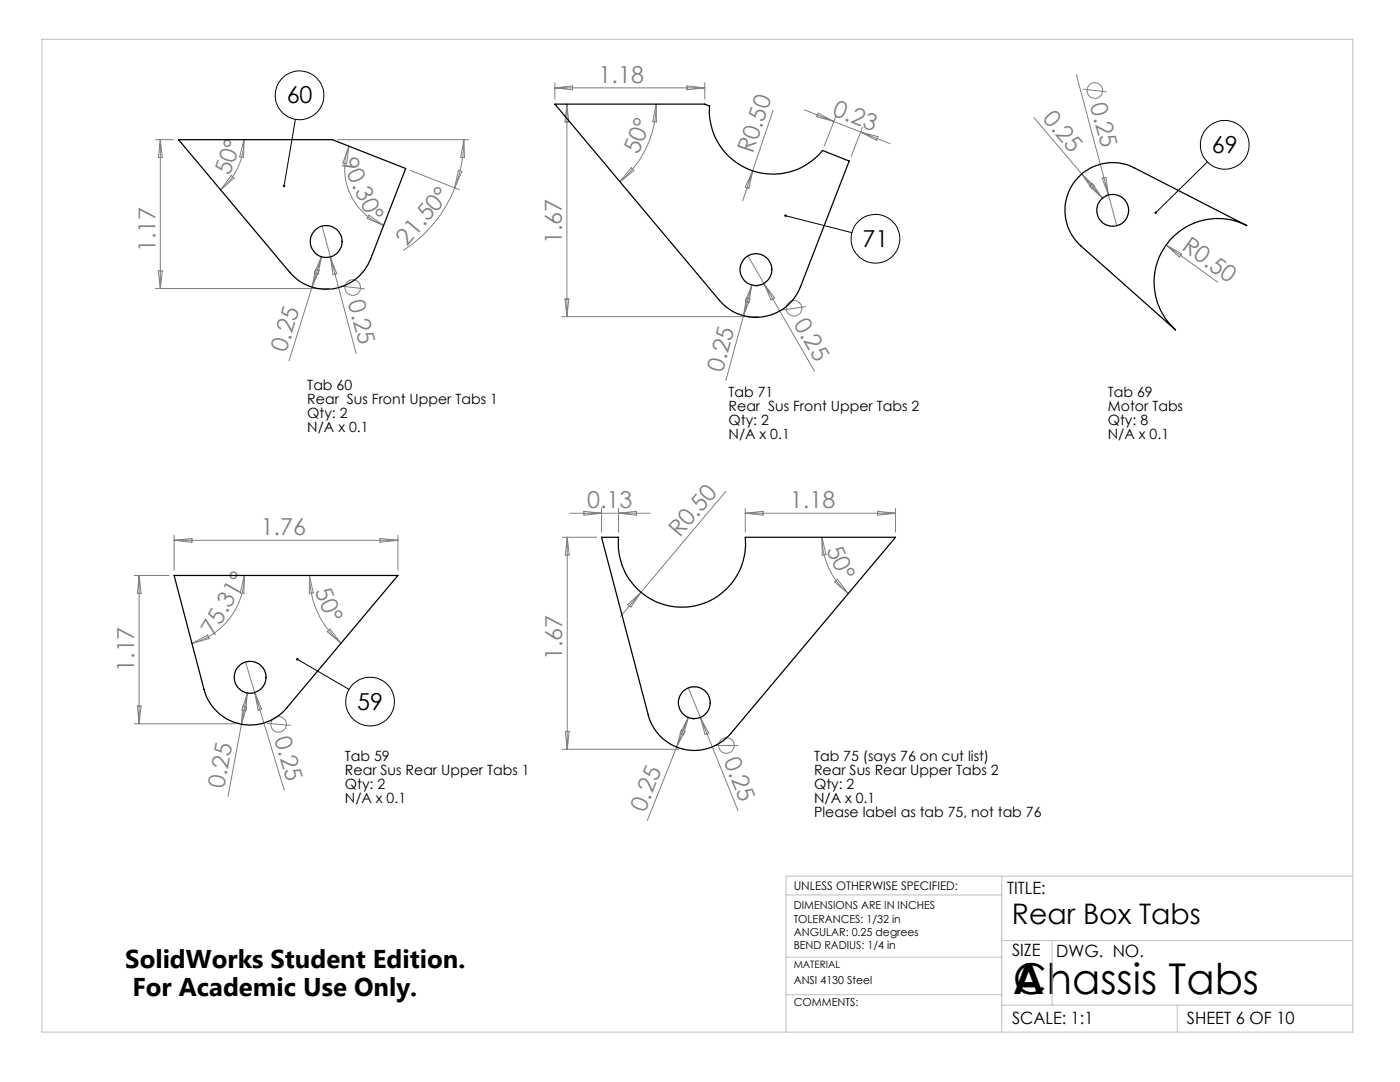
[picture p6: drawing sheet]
<svg xmlns="http://www.w3.org/2000/svg" width="279mm" height="216mm" viewBox="0 0 279 216" stroke-linecap="round" stroke-linejoin="round" font-family="sans-serif">
<g fill="none" stroke="#808080" stroke-width=".2">
<path d="M110.7 16.5v3.3M110.7 17.5h30M110.7 17.5l3.6-.4v.8zM137.1 17.1l3.6 .4-3.6 .4zM140.7 16.5v3.3M214.8 14.9l6.4 24M216.1 17.8l4.8 .5M31 27.9h3.6M32 27.9v29.7M32 27.9l.4 3.5h-.8zM46.1 35l.6 .5-2.7 2.4zM48.7 27.9a12.9 12.9 0 0 1-4.7 10"/>
<path d="M48.7 27.9l-.1 3.5-.8-.1zM67.3 27.9h26.3M69.6 29.2a12.2 12.2 0 0 0 7 15.8M69.6 29.2l-.4 3.5-.8-.2zM81.9 34l9.8 3.9M90.7 37.5a26.3 26.3 0 0 1-10.2 12.5M91.5 34l.7 .2-1.5 3.3zM92.6 27.9l.1 3.5h-.7zM92.6 27.9a26 26 0 0 1-1.9 9.6M113.1 20.8v42.4M113.1 20.8l.4 3.5h-.8zM126 33.5l.5 .5-2.8 2.3z"/>
<path d="M131 20.8a20.2 20.2 0 0 1-7.3 15.5M131 20.8v3.5h-.7zM150.2 34.1l-2 6M150.2 34.1l-.7 3.5-.8-.3zM154.3 22l-4.1 12.1M160.5 21.9l17.2 6.8M163.3 22.6l3.1 1.6-3.4-.9zM166.8 23.3l-2.3 5.8M171.8 26.4l3.4 .9-.3 .7zM172.1 25.4l-2.2 5.8M206.3 23.5l13.7 16M215.1 35.3h.1"/>
<path d="M215.9 34.7l2.6 2.5-.6 .5zM217.4 37.1l.6-.5 2 2.9zM220 35.6l.7-.2 .5 3.5zM220.8 38.9h.1M221.2 38.9l1.7 6.1M31 57.6h34.7M31.6 54h.8l-.4 3.6zM61.3 57h.1M62.3 57.3l-4.6 14.7M63 53.8l.7 .2-1.4 3.3zM63.2 50.9h.1M64.2 51.2l-1.9 6.1"/>
<path d="M64.2 51.2l-.7 3.5-.8-.2zM64.3 45.1l6.8 25.5M65.9 51.3l1.3 3.3-.7 .2zM68 57.1l4.8 .5M73.6 42.9l3 2.1-3.3-1.4zM112.7 59.7h.8l-.4 3.5zM148.9 59.4l.8 .3-1.3 3.3zM149.3 51l13.3 23.1M150 56.9l-5.1 19.1M150 56.9l-.5 3.5-.8-.2zM151 57.1h.1M152.4 56.6l2.2 2.8-.7 .4z"/>
<path d="M232.7 48.9l10.3 7.4M232.7 48.9l3.1 1.8-.4 .6zM112.1 63.2h39.3M149.3 63.3h.1M160.8 61.2l-4.7 .7M144.9 98l-17 20.2M26.8 114.8h7M27.8 114.8v29.6M27.8 114.8l.4 3.6h-.8zM34.7 106.8v7M34.7 107.8h44.7M34.7 107.8l3.6-.3v.7z"/>
<path d="M48.8 114.8a14.1 14.1 0 0 1-10.5 13.6M48.8 114.8l-.1 3.6-.8-.1zM61.8 114.8a17.7 17.7 0 0 0 6.3 13.5M61.8 114.8l.7 3.5-.8 .1zM75.8 107.5l3.6 .3-3.6 .4zM79.4 106.8v7M112.2 107.2h6.9M113.2 107.2v42.3M113.2 107.2l.4 3.5h-.8zM113.7 102.4h16.1M116.5 102l3.6 .4-3.6 .4zM120.1 101.4v4.8"/>
<path d="M123.4 101.4v4.8M123.4 102.4l3.6-.4v.8zM127.9 118.2l-4.1 4.8M148.7 102.4h30M148.7 101.4v4.8M148.7 102.4l3.6-.4v.8zM164 107.2a14.8 14.8 0 0 0 5.3 11.2M164 107.2l.9 3.5-.8 .1zM166.6 116.1l.5-.5 2.2 2.8zM175.2 102l3.5 .4-3.5 .4zM178.7 101.4v4.8M38.3 128.4l3.2-1.7 .2 .7z"/>
<path d="M48.4 138.1h.1M49 132.1l7.7 25.6M49.4 138.3l-3.9 20.6M49.4 138.3l-.3 3.5-.8-.1zM50.8 138.2l1.4 3.3-.7 .2zM65.3 126l.6-.5 2.2 2.8zM125.3 120.6l2.6-2.4-2 2.9zM137.4 137.3l2.4 5.9M26.8 144.4h20M27.4 140.9h.8l-.4 3.5zM47.2 144.3h.1M48.4 140.9l.8 .2-1 3.4z"/>
<path d="M53.2 144.3l4.8 .4M112.2 149.5h23.3M112.8 145.9h.8l-.4 3.6zM135 149l-5.8 14.7M136 149.4h.1M136 145.6l.7 .3-1.7 3.1zM137.4 143.2l-2.4 5.8M137.4 143.2l-1 3.4-.7-.3zM138.3 143.5h.1M139.8 143.2l7.5 18.5M139.8 143.2l1.6 3.1-.7 .3zM147.4 148.7l-4.8 .1"/>
<circle cx="218.5" cy="18.1" r="1.56"/>
<circle cx="70.4" cy="57.4" r="1.56"/>
<circle cx="158.5" cy="61.5" r="1.55"/>
<circle cx="55.6" cy="144.5" r="1.56"/>
<circle cx="145" cy="148.7" r="1.56"/>
</g>
<g fill="none" stroke="#000" stroke-width=".2">
<path d="M58.9 23.8l-2.2 13.3M240.9 32.3l-10.3 10.1M156.8 43l13.2 3.4M59.3 131.6l10.3 5.9"/>
<circle cx="59.8" cy="19" r="4.9"/>
<circle cx="244.4" cy="28.9" r="4.9"/>
<circle cx="174.7" cy="47.6" r="4.9"/>
<circle cx="73.8" cy="140" r="4.9"/>
</g>
<path d="M8.4 7.8h261.6v198.2h-261.6zM156.9 178.6h43M199.9 174.8v31.2M270 174.8h-113.1v31.2M156.9 198.5h43M156.9 191h43M199.9 187.7h70.1M210 187.7v12.9M199.9 200.6h70.1M234.9 200.6v5.4" fill="none" stroke="#c0c0c0" stroke-width=".2"/>
<path d="M56.5 36.9a.27 .27 0 0 0-.1 .3 .27 .27 0 0 0 .3 .2v-.3v.3a.26 .26 0 0 0 .2-.4 .26 .26 0 0 0-.4-.1zM156.6 42.8l-.1 .2h.3h-.3a.26 .26 0 0 0 .3 .3 .26 .26 0 0 0 .2-.4 .26 .26 0 0 0-.4-.1zM59.2 131.4l.1 .2-.2-.2a.25 .25 0 0 0 .2 .4 .25 .25 0 0 0 .3-.3 .25 .25 0 0 0-.4-.1zM230.5 42.2v.4l.1-.2-.1 .2a.25 .25 0 0 0 .3 0 .25 .25 0 0 0 0-.3 .25 .25 0 0 0-.3-.1z" fill="#000"/>
<g fill="none" stroke="#000" stroke-width=".25">
<path d="M35.6 27.9h30.7l14.7 5.7-7 18a9.5 9.5 0 0 1-16.2 2.7zM110.7 20.8h30l.9 .4a12.7 12.7 0 0 0 8 12.7 12.7 12.7 0 0 0 14.5-3.9l5.4 2.1-9.8 25.2a9.5 9.5 0 0 1-16.1 2.6zM215.3 35.3a9.5 9.5 0 0 1 11.1-1.8l22.4 11.5a12.7 12.7 0 0 0-16.3 4.2 12.7 12.7 0 0 0 2.1 16.6l-18.8-16.7a9.5 9.5 0 0 1-.5-13.8zM34.7 114.8h44.7l-22.2 26.5a9.5 9.5 0 0 1-16.5-3.8zM120.1 107.2h3.3a12.7 12.7 0 0 0 12.7 14 12.7 12.7 0 0 0 12.6-14h30l-32.8 39.1a9.5 9.5 0 0 1-16.5-3.7z"/>
<circle cx="65.1" cy="48.2" r="3.2"/>
<circle cx="150.9" cy="53.8" r="3.2"/>
<circle cx="222.1" cy="42" r="3.2"/>
<circle cx="49.9" cy="135.1" r="3.2"/>
<circle cx="138.6" cy="140.2" r="3.2"/>
</g>
<g font-size="8.5">
<text x="202.2" y="198.3">A</text>
<text x="202.2" y="198.3">Chassis Tabs</text>
</g>
<text font-size="5.6" x="201.9" y="184.4">Rear Box Tabs</text>
<g font-size="5.1">
<text x="25" y="193.2">SolidWorks Student Edition.</text>
<text x="26.4" y="198.8">For Academic Use Only.</text>
</g>
<g font-size="4.7" fill="#808080">
<text x="119.5" y="16.5">1.18</text>
<text x="165.9" y="22.9" transform="rotate(22 165.9 22.9)">0.23</text>
<text x="208" y="23.8" transform="rotate(50 208 23.8)">0.25</text>
<text x="217.5" y="21" transform="rotate(75 217.5 21)">0.25</text>
<text x="45.9" y="35.1" transform="rotate(-71 45.9 35.1)">50°</text>
<text x="68" y="32.3" transform="rotate(65 68 32.3)">90.30°</text>
<text x="127.4" y="31" transform="rotate(-69 127.4 31)">50°</text>
<text x="150.3" y="30.8" transform="rotate(-71 150.3 30.8)">R0.50</text>
<text x="31" y="50.3" transform="rotate(-90 31 50.3)">1.17</text>
<text x="81.2" y="49.3" transform="rotate(-50 81.2 49.3)">21.50°</text>
<text x="112.1" y="48.8" transform="rotate(-90 112.1 48.8)">1.67</text>
<text x="235.6" y="49.7" transform="rotate(36 235.6 49.7)">R0.50</text>
<text x="69.4" y="60.3" transform="rotate(75 69.4 60.3)">0.25</text>
<text x="158.3" y="64.6" transform="rotate(60 158.3 64.6)">0.25</text>
<text x="57.1" y="70.4" transform="rotate(-73 57.1 70.4)">0.25</text>
<text x="144.2" y="74.4" transform="rotate(-75 144.2 74.4)">0.25</text>
<text x="117.2" y="101.4">0.13</text>
<text x="157.7" y="101.4">1.18</text>
<text x="52" y="106.8">1.76</text>
<text x="135.7" y="107.4" transform="rotate(-50 135.7 107.4)">R0.50</text>
<text x="164.8" y="109.7" transform="rotate(65 164.8 109.7)">50°</text>
<text x="62.7" y="118" transform="rotate(67 62.7 118)">50°</text>
<text x="42.7" y="127.1" transform="rotate(-60 42.7 127.1)">75.31°</text>
<text x="112.2" y="131.7" transform="rotate(-90 112.2 131.7)">1.67</text>
<text x="26.8" y="134.1" transform="rotate(-90 26.8 134.1)">1.17</text>
<text x="54.7" y="147.5" transform="rotate(73 54.7 147.5)">0.25</text>
<text x="144.4" y="151.8" transform="rotate(68 144.4 151.8)">0.25</text>
<text x="44.8" y="157.4" transform="rotate(-79 44.8 157.4)">0.25</text>
<text x="128.7" y="162.1" transform="rotate(-68 128.7 162.1)">0.25</text>
</g>
<g font-size="4.7">
<text x="57.2" y="20.6">60</text>
<text x="241.9" y="30.5">69</text>
<text x="172.1" y="49.3">71</text>
<text x="71.3" y="141.6">59</text>
</g>
<g font-size="3.4">
<text x="201" y="178.4">TITLE:</text>
<text x="202" y="190.8">SIZE</text>
<text x="210.8" y="190.9">DWG. NO.</text>
<text x="202" y="204.4">SCALE: 1:1</text>
<text x="236.9" y="204.4">SHEET 6 OF 10</text>
</g>
<g font-size="2.8">
<text x="61.3" y="77.7">Tab 60</text>
<text x="61.3" y="80.6">Rear Sus Front Upper Tabs 1</text>
<text x="61.3" y="83.4">Qty: 2</text>
<text x="145.4" y="79.2">Tab 71</text>
<text x="145.4" y="82.1">Rear Sus Front Upper Tabs 2</text>
<text x="221.1" y="79.2">Tab 69</text>
<text x="221.1" y="82.1">Motor Tabs</text>
<text x="61.3" y="86.2">N/A x 0.1</text>
<text x="145.4" y="84.9">Qty: 2</text>
<text x="145.4" y="87.7">N/A x 0.1</text>
<text x="221.1" y="84.9">Qty: 8</text>
<text x="221.1" y="87.7">N/A x 0.1</text>
<text x="68.8" y="151.9">Tab 59</text>
<text x="68.8" y="154.7">Rear Sus Rear Upper Tabs 1</text>
<text x="162.5" y="151.8">Tab 75 (says 76 on cut list)</text>
<text x="162.5" y="154.6">Rear Sus Rear Upper Tabs 2</text>
<text x="68.8" y="157.5">Qty: 2</text>
<text x="68.8" y="160.3">N/A x 0.1</text>
<text x="162.5" y="157.5">Qty: 2</text>
<text x="162.5" y="160.3">N/A x 0.1</text>
<text x="162.5" y="163.1">Please label as tab 75, not tab 76</text>
</g>
<text font-size="2.4" x="158.4" y="177.6">UNLESS OTHERWISE SPECIFIED:</text>
<g font-size="2.2">
<text x="158.4" y="181.4">DIMENSIONS ARE IN INCHES</text>
<text x="158.4" y="184.1">TOLERANCES: 1/32 in</text>
<text x="158.4" y="186.7">ANGULAR: 0.25 degrees</text>
<text x="158.4" y="189.4">BEND RADIUS: 1/4 in</text>
<text x="158.4" y="196.3">ANSI 4130 Steel</text>
<text x="158.4" y="200.8">COMMENTS:</text>
</g>
<text font-size="2" x="158.4" y="193.2">MATERIAL</text>
</svg>
